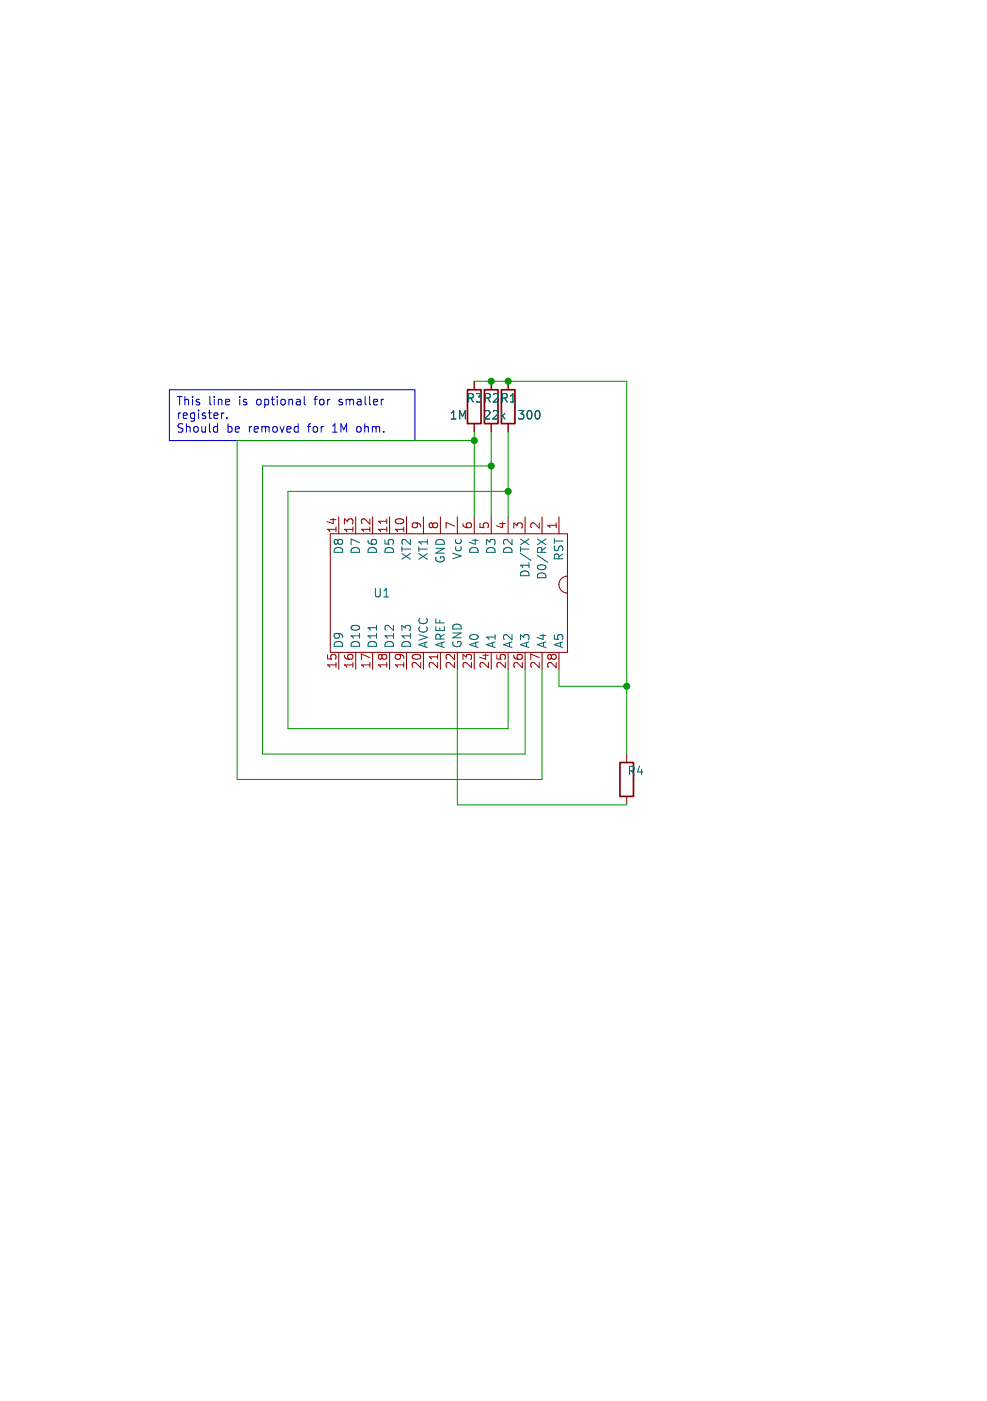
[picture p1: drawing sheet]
<svg xmlns="http://www.w3.org/2000/svg" width="148mm" height="210mm" viewBox="0 0 148 210" stroke-linecap="round" stroke-linejoin="round" font-family="sans-serif">
<path d="M70.1 58.4h2v5.1h-2zM72.6 58.4h2.1v5.1h-2.1zM75.2 58.4h2v5.1h-2zM93 114.3h2v5.1h-2z" fill="none" stroke="#840000" stroke-width=".25"/>
<g fill="none" stroke="#840000" stroke-width=".15">
<path d="M71.1 57.2v1.2M73.7 57.2v1.2M76.2 57.2v1.2M50.8 77.5v2.5M53.3 77.5v2.5M55.9 77.5v2.5M58.4 77.5v2.5M61 77.5v2.5M63.5 77.5v2.5M66 77.5v2.5M68.6 77.5v2.5M71.1 63.5v1.3"/>
<path d="M71.1 77.5v2.5M73.7 63.5v1.3M73.7 77.5v2.5M76.2 63.5v1.3M76.2 77.5v2.5M78.7 77.5v2.5M81.3 77.5v2.5M83.8 77.5v2.5M49.5 80h35.6v17.8h-35.6zM50.8 97.8v2.5M53.3 97.8v2.5M55.9 97.8v2.5"/>
<path d="M58.4 97.8v2.5M61 97.8v2.5M63.5 97.8v2.5M66 97.8v2.5M68.6 97.8v2.5M71.1 97.8v2.5M73.7 97.8v2.5M76.2 97.8v2.5M78.7 97.8v2.5M81.3 97.8v2.5M83.8 97.8v2.5M85.1 86.4a1.27 1.27 0 0 0-1.3 1.2 1.27 1.27 0 0 0 1.3 1.3"/>
<path d="M94 113v1.3M94 119.4v1.3"/>
</g>
<path d="M58 77.8v.7M65.6 98.1v.7" fill="none" stroke="#a90000" stroke-width=".15"/>
<path d="M56.5 93.7v.8M78 80.8l1.3 .8M79.3 80.8l-1.3 .8M80.6 80.8l1.3 .8M81.9 80.8l-1.3 .8" fill="none" stroke="#006464" stroke-width=".15"/>
<path d="M25.4 58.4h36.8v7.6h-36.8zM45.6 59.4v1.1l.2 .2M51 59.8l-.2 .2 .2 .3M32.6 63.5v1.3M32.6 64.7l-.3 .1M33.2 61.9v.8M33.6 61.9l-.3 .1-.1 .1M34 62.6v.1M49.9 64.8h.7M50 63.8l-.1 .1M50.8 60.6l.1 .1M53.6 64l-.1 .2v.3l.1 .2" fill="none" stroke="#0000c2" stroke-width=".15"/>
<path d="M71.1 57.2h22.9v55.8M71.1 64.8v12.7M71.1 66h-35.5v50.8h45.7v-16.5M73.7 64.8v12.7M73.7 69.9h-34.3v43.1h39.3v-12.7M76.2 73.7h-33v35.5h33v-8.9M76.2 64.8v12.7M68.6 100.3v20.4h25.4M83.8 100.3v2.6h10.2" fill="none" stroke="#009600" stroke-width=".15"/>
<g fill="#009600" stroke="#009600" stroke-width=".15">
<circle cx="76.2" cy="73.7" r=".46"/>
<circle cx="73.7" cy="69.9" r=".46"/>
<circle cx="71.1" cy="66" r=".46"/>
<circle cx="73.7" cy="57.2" r=".46"/>
<circle cx="76.2" cy="57.2" r=".46"/>
<circle cx="94" cy="102.9" r=".46"/>
</g>
<g font-size="1.8" fill="#0000c2">
<text x="26.4" y="61.1">This</text>
<text x="26.4" y="63.1">register.</text>
<text x="26.4" y="65.2">Should</text>
<text x="31.3" y="61.1">line</text>
<text x="34" y="65.2">be</text>
<text x="36" y="61.1">is</text>
<text x="37.4" y="65.2">removed</text>
<text x="38.8" y="61.1">optional</text>
<text x="46.5" y="65.2">for</text>
<text x="47.7" y="61.1">for</text>
<text x="50.3" y="65.2">1M</text>
<text x="51.5" y="61.1">smaller</text>
<text x="54.2" y="65.2">ohm.</text>
</g>
<g font-size="1.8" fill="#006464">
<text x="67.3" y="63.1">1M</text>
<text x="69.9" y="60.6">R3</text>
<text x="72.4" y="60.6">R2</text>
<text x="72.4" y="63.1">22k</text>
<text x="74.9" y="60.6">R1</text>
<text x="77.5" y="63.1">300</text>
<text x="51.7" y="83.2" transform="rotate(-90 51.7 83.2)">D8</text>
<text x="54.2" y="83.2" transform="rotate(-90 54.2 83.2)">D7</text>
<text x="56.7" y="83.2" transform="rotate(-90 56.7 83.2)">D6</text>
<text x="59.3" y="83.2" transform="rotate(-90 59.3 83.2)">D5</text>
<text x="69.4" y="84" transform="rotate(-90 69.4 84)">Vcc</text>
<text x="72" y="83.2" transform="rotate(-90 72 83.2)">D4</text>
<text x="74.5" y="83.2" transform="rotate(-90 74.5 83.2)">D3</text>
<text x="77.1" y="83.2" transform="rotate(-90 77.1 83.2)">D2</text>
<text x="55.9" y="89.8">U1</text>
<text x="61.8" y="84.1" transform="rotate(-90 61.8 84.1)">XT2</text>
<text x="64.4" y="84.1" transform="rotate(-90 64.4 84.1)">XT1</text>
<text x="66.9" y="84.6" transform="rotate(-90 66.9 84.6)">GND</text>
<text x="79.6" y="86.7" transform="rotate(-90 79.6 86.7)">D1/TX</text>
<text x="82.1" y="87" transform="rotate(-90 82.1 87)">D0/RX</text>
<text x="84.7" y="84.2" transform="rotate(-90 84.7 84.2)">RST</text>
<text x="51.7" y="97.3" transform="rotate(-90 51.7 97.3)">D9</text>
<text x="54.2" y="97.3" transform="rotate(-90 54.2 97.3)">D10</text>
<text x="56.7" y="97.3" transform="rotate(-90 56.7 97.3)">D11</text>
<text x="59.3" y="97.3" transform="rotate(-90 59.3 97.3)">D12</text>
<text x="61.8" y="97.3" transform="rotate(-90 61.8 97.3)">D13</text>
<text x="64.4" y="97.3" transform="rotate(-90 64.4 97.3)">AVCC</text>
<text x="66.9" y="97.3" transform="rotate(-90 66.9 97.3)">AREF</text>
<text x="69.4" y="97.3" transform="rotate(-90 69.4 97.3)">GND</text>
<text x="72" y="97.3" transform="rotate(-90 72 97.3)">A0</text>
<text x="74.5" y="97.3" transform="rotate(-90 74.5 97.3)">A1</text>
<text x="77.1" y="97.3" transform="rotate(-90 77.1 97.3)">A2</text>
<text x="79.6" y="97.3" transform="rotate(-90 79.6 97.3)">A3</text>
<text x="82.1" y="97.3" transform="rotate(-90 82.1 97.3)">A4</text>
<text x="84.7" y="97.3" transform="rotate(-90 84.7 97.3)">A5</text>
<text x="94" y="116.4">R4</text>
</g>
<g font-size="1.8" fill="#a90000">
<text x="50.5" y="80.1" transform="rotate(-90 50.5 80.1)">14</text>
<text x="53.1" y="80.1" transform="rotate(-90 53.1 80.1)">13</text>
<text x="55.6" y="80.1" transform="rotate(-90 55.6 80.1)">12</text>
<text x="58.2" y="80.1" transform="rotate(-90 58.2 80.1)">11</text>
<text x="60.7" y="80.1" transform="rotate(-90 60.7 80.1)">10</text>
<text x="63.2" y="79.4" transform="rotate(-90 63.2 79.4)">9</text>
<text x="65.8" y="79.4" transform="rotate(-90 65.8 79.4)">8</text>
<text x="68.3" y="79.4" transform="rotate(-90 68.3 79.4)">7</text>
<text x="70.9" y="79.4" transform="rotate(-90 70.9 79.4)">6</text>
<text x="73.4" y="79.4" transform="rotate(-90 73.4 79.4)">5</text>
<text x="75.9" y="79.4" transform="rotate(-90 75.9 79.4)">4</text>
<text x="78.5" y="79.4" transform="rotate(-90 78.5 79.4)">3</text>
<text x="81" y="79.4" transform="rotate(-90 81 79.4)">2</text>
<text x="83.6" y="79.4" transform="rotate(-90 83.6 79.4)">1</text>
<text x="50.5" y="100.4" transform="rotate(-90 50.5 100.4)">15</text>
<text x="53.1" y="100.4" transform="rotate(-90 53.1 100.4)">16</text>
<text x="55.6" y="100.4" transform="rotate(-90 55.6 100.4)">17</text>
<text x="58.2" y="100.4" transform="rotate(-90 58.2 100.4)">18</text>
<text x="60.7" y="100.4" transform="rotate(-90 60.7 100.4)">19</text>
<text x="63.2" y="100.4" transform="rotate(-90 63.2 100.4)">20</text>
<text x="65.8" y="100.4" transform="rotate(-90 65.8 100.4)">21</text>
<text x="68.3" y="100.4" transform="rotate(-90 68.3 100.4)">22</text>
<text x="70.9" y="100.4" transform="rotate(-90 70.9 100.4)">23</text>
<text x="73.4" y="100.4" transform="rotate(-90 73.4 100.4)">24</text>
<text x="75.9" y="100.4" transform="rotate(-90 75.9 100.4)">25</text>
<text x="78.5" y="100.4" transform="rotate(-90 78.5 100.4)">26</text>
<text x="81" y="100.4" transform="rotate(-90 81 100.4)">27</text>
<text x="83.6" y="100.4" transform="rotate(-90 83.6 100.4)">28</text>
</g>
</svg>
